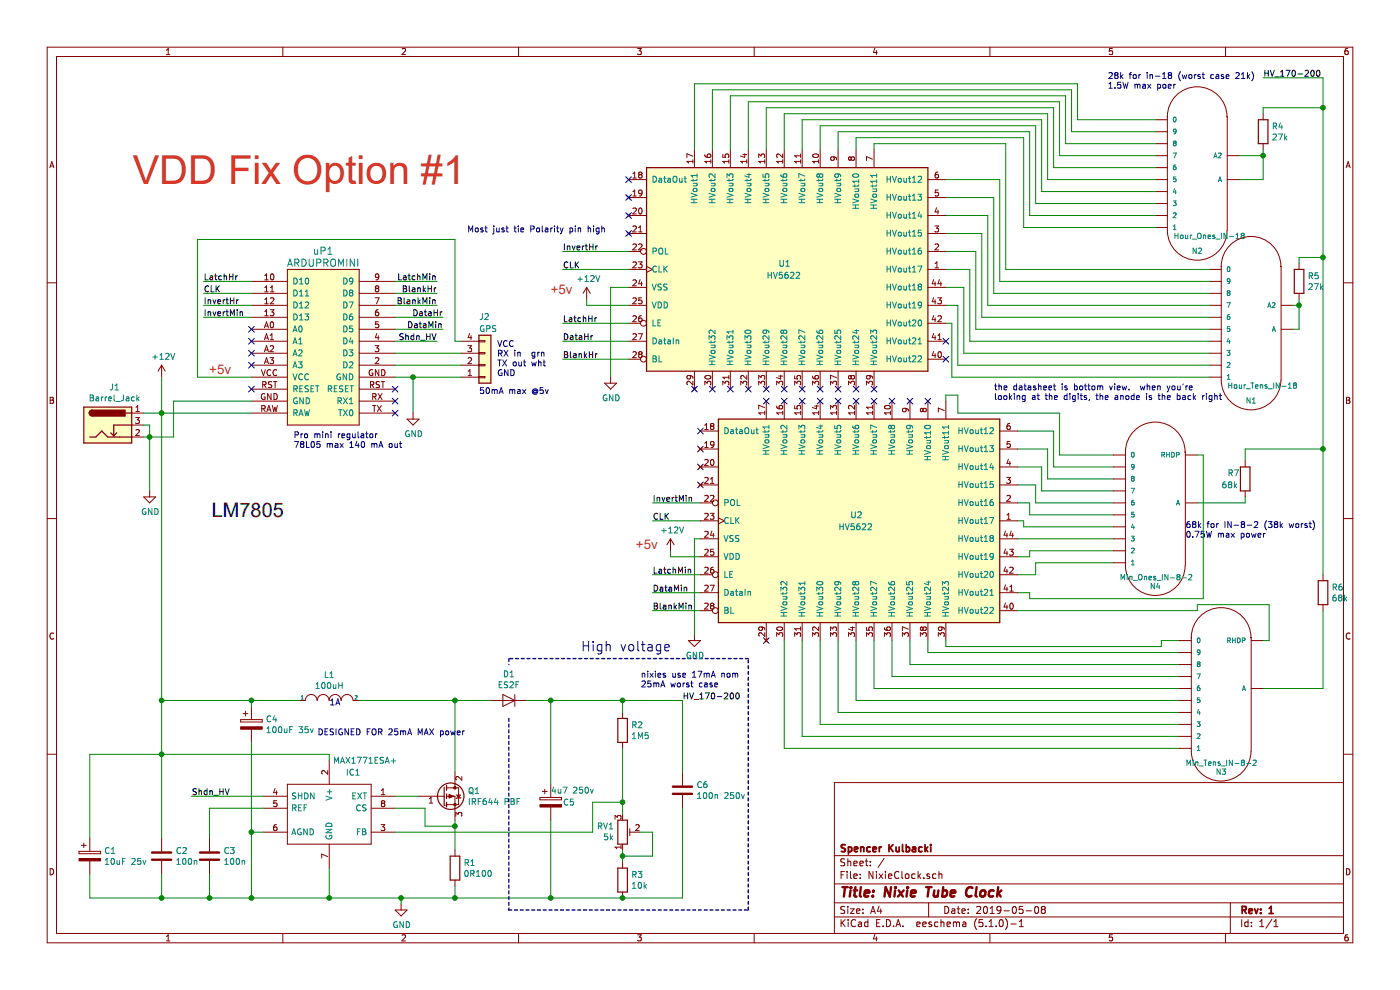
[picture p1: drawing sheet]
EESchema Schematic File Version 4
LIBS:NixieClock-cache
EELAYER 29 0
EELAYER END
$Descr A4 11693 8268
encoding utf-8
Sheet 1 1
Title "Nixie Tube Clock"
Date "2019-05-08"
Rev "1"
Comp "Spencer Kulbacki"
Comment1 ""
Comment2 ""
Comment3 ""
Comment4 ""
$EndDescr
$Comp
L MAX1771ESA+:MAX1771ESA+ IC1
U 1 1
P 2200 6650
F 0 "IC1" H 2950 6850 50  0000 C CNN
F 1 "MAX1771ESA+" H 3050 6950 50  0000 C CNN
F 2 "MAX1771ESA+:SOIC127P600X175-8N" H 3150 6750 50  0001 L CNN
F 3 "" H 3150 6650 50  0001 L CNN
F 4 "High-Efficiency Step-Up DC-DC Controller" H 3150 6550 50  0001 L CNN "Description"
F 5 "1.75" H 3150 6450 50  0001 L CNN "Height"
F 6 "Maxim Integrated" H 3150 6350 50  0001 L CNN "Manufacturer_Name"
F 7 "MAX1771ESA+" H 3150 6250 50  0001 L CNN "Manufacturer_Part_Number"
F 8 "7328800P" H 3150 6150 50  0001 L CNN "RS Part Number"
F 9 "http://uk.rs-online.com/web/p/products/7328800P" H 3150 6050 50  0001 L CNN "RS Price/Stock"
F 10 "MAX1771ESA+" H 3150 5950 50  0001 L CNN "Arrow Part Number"
F 11 "http://uk.rs-online.com/web/p/products/7328800P" H 3150 5850 50  0001 L CNN "Arrow Price/Stock"
	1    2200 6650
	1    0    0    -1  
$EndComp
$Comp
L pspice:INDUCTOR L1
U 1 1
P 2750 5850
F 0 "L1" H 2750 6065 50  0000 C CNN
F 1 "100uH" H 2750 5974 50  0000 C CNN
F 2 "Inductors_THT:L_Axial_L26.0mm_D9.0mm_P5.08mm_Vertical_Fastron_77A" H 2750 5850 50  0001 C CNN
F 3 "~" H 2750 5850 50  0001 C CNN
	1    2750 5850
	1    0    0    -1  
$EndComp
$Comp
L Device:CP C4
U 1 1
P 2100 6050
F 0 "C4" H 2218 6096 50  0000 L CNN
F 1 "100uF 35v" H 2218 6005 50  0000 L CNN
F 2 "Capacitors_THT:CP_Radial_Tantal_D9.0mm_P5.00mm" H 2138 5900 50  0001 C CNN
F 3 "~" H 2100 6050 50  0001 C CNN
	1    2100 6050
	1    0    0    -1  
$EndComp
$Comp
L Device:CP C1
U 1 1
P 750 7150
F 0 "C1" H 868 7196 50  0000 L CNN
F 1 "10uF 25v" H 868 7105 50  0000 L CNN
F 2 "Capacitors_THT:CP_Radial_Tantal_D5.5mm_P2.50mm" H 788 7000 50  0001 C CNN
F 3 "~" H 750 7150 50  0001 C CNN
	1    750  7150
	1    0    0    -1  
$EndComp
$Comp
L Device:C C2
U 1 1
P 1350 7150
F 0 "C2" H 1465 7196 50  0000 L CNN
F 1 "100n" H 1465 7105 50  0000 L CNN
F 2 "Capacitors_THT:C_Disc_D5.0mm_W2.5mm_P2.50mm" H 1388 7000 50  0001 C CNN
F 3 "~" H 1350 7150 50  0001 C CNN
	1    1350 7150
	1    0    0    -1  
$EndComp
$Comp
L Device:C C3
U 1 1
P 1750 7150
F 0 "C3" H 1865 7196 50  0000 L CNN
F 1 "100n" H 1865 7105 50  0000 L CNN
F 2 "Capacitors_THT:C_Disc_D5.0mm_W2.5mm_P2.50mm" H 1788 7000 50  0001 C CNN
F 3 "~" H 1750 7150 50  0001 C CNN
	1    1750 7150
	1    0    0    -1  
$EndComp
$Comp
L Device:Q_PMOS_GDS Q1
U 1 1
P 3700 6650
F 0 "Q1" H 3906 6696 50  0000 L CNN
F 1 "IRF644 PBF" H 3906 6605 50  0000 L CNN
F 2 "TO_SOT_Packages_THT:TO-220-3_Vertical" H 3900 6750 50  0001 C CNN
F 3 "~" H 3700 6650 50  0001 C CNN
	1    3700 6650
	1    0    0    -1  
$EndComp
$Comp
L power:GND #PWR0101
U 1 1
P 3350 7550
F 0 "#PWR0101" H 3350 7300 50  0001 C CNN
F 1 "GND" H 3355 7377 50  0000 C CNN
F 2 "" H 3350 7550 50  0001 C CNN
F 3 "" H 3350 7550 50  0001 C CNN
	1    3350 7550
	1    0    0    -1  
$EndComp
$Comp
L Device:R R1
U 1 1
P 3800 7250
F 0 "R1" H 3870 7296 50  0000 L CNN
F 1 "0R100" H 3870 7205 50  0000 L CNN
F 2 "Resistors_SMD:R_2010" V 3730 7250 50  0001 C CNN
F 3 "~" H 3800 7250 50  0001 C CNN
	1    3800 7250
	1    0    0    -1  
$EndComp
$Comp
L Device:D D1
U 1 1
P 4250 5850
F 0 "D1" H 4250 5634 50  0000 C CNN
F 1 "ES2F" H 4250 5725 50  0000 C CNN
F 2 "Diodes_SMD:D_SMB" H 4250 5850 50  0001 C CNN
F 3 "~" H 4250 5850 50  0001 C CNN
	1    4250 5850
	-1   0    0    1   
$EndComp
$Comp
L Device:CP C5
U 1 1
P 4600 6700
F 0 "C5" H 4700 6700 50  0000 L CNN
F 1 "4u7 250v" H 4600 6800 50  0000 L CNN
F 2 "Capacitors_THT:CP_Radial_D8.0mm_P3.50mm" H 4638 6550 50  0001 C CNN
F 3 "~" H 4600 6700 50  0001 C CNN
	1    4600 6700
	1    0    0    -1  
$EndComp
$Comp
L Device:C C6
U 1 1
P 5700 6600
F 0 "C6" H 5815 6646 50  0000 L CNN
F 1 "100n 250v" H 5815 6555 50  0000 L CNN
F 2 "Capacitors_THT:C_Rect_L10.3mm_W5.7mm_P7.50mm_MKS4" H 5738 6450 50  0001 C CNN
F 3 "~" H 5700 6600 50  0001 C CNN
	1    5700 6600
	1    0    0    -1  
$EndComp
$Comp
L Device:R R3
U 1 1
P 5200 7350
F 0 "R3" H 5270 7396 50  0000 L CNN
F 1 "10k" H 5270 7305 50  0000 L CNN
F 2 "Resistors_THT:R_Axial_DIN0204_L3.6mm_D1.6mm_P1.90mm_Vertical" V 5130 7350 50  0001 C CNN
F 3 "~" H 5200 7350 50  0001 C CNN
	1    5200 7350
	1    0    0    -1  
$EndComp
$Comp
L Device:R R2
U 1 1
P 5200 6100
F 0 "R2" H 5270 6146 50  0000 L CNN
F 1 "1M5" H 5270 6055 50  0000 L CNN
F 2 "Resistors_THT:R_Axial_DIN0414_L11.9mm_D4.5mm_P5.08mm_Vertical" V 5130 6100 50  0001 C CNN
F 3 "~" H 5200 6100 50  0001 C CNN
	1    5200 6100
	1    0    0    -1  
$EndComp
$Comp
L Device:R_POT_TRIM RV1
U 1 1
P 5200 6950
F 0 "RV1" H 5130 6904 50  0000 R CNN
F 1 "5k" H 5130 6995 50  0000 R CNN
F 2 "Potentiometers:Potentiometer_Trimmer_Bourns_PV36W" H 5200 6950 50  0001 C CNN
F 3 "~" H 5200 6950 50  0001 C CNN
	1    5200 6950
	1    0    0    1   
$EndComp
Wire Wire Line
	2500 5850 2100 5850
Wire Wire Line
	2100 5900 2100 5850
Connection ~ 2100 5850
Wire Wire Line
	4100 5850 3800 5850
Wire Wire Line
	3350 7550 3350 7500
Wire Wire Line
	3350 7500 2750 7500
Wire Wire Line
	750  7500 750  7300
Wire Wire Line
	2100 6200 2100 6950
Connection ~ 2100 7500
Wire Wire Line
	2100 7500 1750 7500
Wire Wire Line
	2200 6950 2100 6950
Connection ~ 2100 6950
Wire Wire Line
	2100 6950 2100 7500
Wire Wire Line
	2200 6750 1750 6750
Wire Wire Line
	1750 6750 1750 7000
Wire Wire Line
	1750 7300 1750 7500
Connection ~ 1750 7500
Wire Wire Line
	1750 7500 1350 7500
Wire Wire Line
	2750 6350 2750 6300
Wire Wire Line
	2750 6300 1350 6300
Wire Wire Line
	750  7000 750  6300
Wire Wire Line
	1350 7000 1350 6300
Wire Wire Line
	1350 7300 1350 7500
Connection ~ 1350 7500
Wire Wire Line
	1350 7500 750  7500
Wire Wire Line
	3500 6650 3300 6650
Wire Wire Line
	3300 6750 3550 6750
Wire Wire Line
	3800 6850 3800 6900
Wire Wire Line
	3800 6900 3550 6900
Wire Wire Line
	3550 6900 3550 6750
Wire Wire Line
	3800 6900 3800 7100
Connection ~ 3800 6900
Wire Wire Line
	3800 7400 3800 7500
Wire Wire Line
	3800 7500 3350 7500
Connection ~ 3350 7500
Wire Wire Line
	3800 6450 3800 5850
Connection ~ 3800 5850
Wire Wire Line
	3800 5850 3000 5850
Wire Wire Line
	4400 5850 4600 5850
Wire Wire Line
	4600 5850 4600 6550
Wire Wire Line
	4600 6850 4600 7500
Wire Wire Line
	4600 7500 3800 7500
Connection ~ 3800 7500
Wire Wire Line
	5200 7200 5200 7150
Wire Wire Line
	5350 6950 5450 6950
Wire Wire Line
	5450 6950 5450 7150
Wire Wire Line
	5450 7150 5200 7150
Connection ~ 5200 7150
Wire Wire Line
	5200 7150 5200 7100
Wire Wire Line
	5200 7500 4600 7500
Connection ~ 4600 7500
Wire Wire Line
	5200 7500 5700 7500
Wire Wire Line
	5700 7500 5700 6750
Connection ~ 5200 7500
Wire Wire Line
	5200 6800 5200 6700
Wire Wire Line
	3300 6950 4950 6950
Wire Wire Line
	4950 6950 4950 6700
Wire Wire Line
	4950 6700 5200 6700
Connection ~ 5200 6700
Wire Wire Line
	5200 6700 5200 6250
Wire Wire Line
	5200 5950 5200 5850
Wire Wire Line
	5200 5850 4600 5850
Connection ~ 4600 5850
Wire Wire Line
	5200 5850 5700 5850
Wire Wire Line
	5700 5850 5700 6450
Connection ~ 5200 5850
Wire Notes Line width 12
	4250 6000 4250 7600
Wire Notes Line width 12
	4250 7600 6250 7600
Wire Notes Line width 12
	6250 7600 6250 5500
Wire Notes Line width 12
	4250 5500 4250 5550
Wire Notes Line width 12
	6250 5500 4250 5500
Text Label 5700 5850 0    50   ~ 0
HV_170-200
Text Notes 4850 5450 0    79   ~ 0
High voltage
Connection ~ 1350 6300
Wire Wire Line
	2100 5850 1350 5850
Wire Wire Line
	750  6300 1350 6300
Connection ~ 1350 5850
Wire Wire Line
	1350 6300 1350 5850
Text Notes 4150 3150 0    50   ~ 0
VCC\nRX in  grn\nTX out wht\nGND
Text Notes 4000 3300 0    50   ~ 0
50mA max @5v
Wire Wire Line
	2200 6650 1600 6650
$Comp
L power:GND #PWR0102
U 1 1
P 3450 3450
F 0 "#PWR0102" H 3450 3200 50  0001 C CNN
F 1 "GND" H 3455 3277 50  0000 C CNN
F 2 "" H 3450 3450 50  0001 C CNN
F 3 "" H 3450 3450 50  0001 C CNN
	1    3450 3450
	1    0    0    -1  
$EndComp
Text Notes 2750 5900 0    50   ~ 0
1A\n
Text Notes 2650 6150 0    50   ~ 0
DESIGNED FOR 25mA MAX power
Wire Wire Line
	2750 7250 2750 7500
Connection ~ 2750 7500
Wire Wire Line
	2750 7500 2100 7500
Text Notes 5350 5750 0    50   ~ 0
nixies use 17mA nom\n25mA worst case
$Comp
L NixieClock-rescue:ARDUPROMINI-ArduProMiniTKB uP1
U 1 1
P 3300 3450
F 0 "uP1" H 3900 2100 60  0000 C CNN
F 1 "ARDUPROMINI" H 3900 2200 60  0000 C CNN
F 2 "NixieClock:pro_mini" H 2700 3350 60  0001 C CNN
F 3 "" H 2700 3350 60  0000 C CNN
	1    3300 3450
	-1   0    0    1   
$EndComp
Wire Wire Line
	2100 3350 1450 3350
Connection ~ 1350 3450
Wire Wire Line
	1350 3450 1350 5850
$Comp
L Connector_Generic:Conn_01x04 J2
U 1 1
P 4050 3050
F 0 "J2" H 4000 2650 50  0000 L CNN
F 1 "GPS" H 4000 2750 50  0000 L CNN
F 2 "NixieClock:GPS_BN180" H 4050 3050 50  0001 C CNN
F 3 "~" H 4050 3050 50  0001 C CNN
	1    4050 3050
	1    0    0    1   
$EndComp
Wire Wire Line
	3850 2850 3800 2850
Wire Wire Line
	3800 2850 3800 2000
Wire Wire Line
	3800 2000 1650 2000
Wire Wire Line
	1650 2000 1650 3150
Wire Wire Line
	1650 3150 2100 3150
Wire Wire Line
	3850 3150 3450 3150
Connection ~ 3450 3150
Wire Wire Line
	3450 3150 3300 3150
Wire Wire Line
	3450 3450 3450 3150
Wire Wire Line
	3850 3050 3300 3050
Wire Wire Line
	3850 2950 3300 2950
$Comp
L Connector:Barrel_Jack_Switch J1
U 1 1
P 900 3550
F 0 "J1" H 957 3867 50  0000 C CNN
F 1 "Barrel_Jack" H 957 3776 50  0000 C CNN
F 2 "Connectors:BARREL_JACK" H 950 3510 50  0001 C CNN
F 3 "~" H 950 3510 50  0001 C CNN
	1    900  3550
	1    0    0    -1  
$EndComp
Wire Wire Line
	1250 3650 1250 4100
$Comp
L power:GND #PWR0103
U 1 1
P 1250 4100
F 0 "#PWR0103" H 1250 3850 50  0001 C CNN
F 1 "GND" H 1255 3927 50  0000 C CNN
F 2 "" H 1250 4100 50  0001 C CNN
F 3 "" H 1250 4100 50  0001 C CNN
	1    1250 4100
	1    0    0    -1  
$EndComp
Wire Wire Line
	1200 3450 1350 3450
Text Label 3650 2850 2    50   ~ 0
Shdn_HV
$Comp
L nixies-us:HV5622 U1
U 1 1
P 6500 2250
F 0 "U1" V 6450 2250 50  0000 L CNN
F 1 "HV5622" V 6550 2150 50  0000 L CNN
F 2 "NixieClock:PLCC-44_THT-Socket" H 5750 2200 50  0001 L CIN
F 3 "https://www.microsemi.com/document-portal/doc_download/130666-act-1-series-fpgas-datasheet" H 6500 2250 50  0001 C CNN
	1    6500 2250
	0    1    1    0   
$EndComp
$Comp
L nixies-us:IN-18 N2
U 1 1
P 10050 1400
F 0 "N2" H 10000 2100 45  0000 C CNN
F 1 "Hour_Ones_IN-18" H 9800 1950 45  0000 L BNN
F 2 "nixies-us:nixies-us-IN-18-DSUB" H 10080 1550 20  0001 C CNN
F 3 "" H 10050 1400 50  0001 C CNN
	1    10050 1400
	1    0    0    1   
$EndComp
$Comp
L nixies-us:IN-18 N1
U 1 1
P 10500 2650
F 0 "N1" H 10450 3350 45  0000 C CNN
F 1 "Hour_Tens_IN-18" H 10250 3200 45  0000 L BNN
F 2 "nixies-us:nixies-us-IN-18-DSUB" H 10530 2800 20  0001 C CNN
F 3 "" H 10500 2650 50  0001 C CNN
	1    10500 2650
	1    0    0    1   
$EndComp
Text Notes 8300 3350 0    50   ~ 0
the datasheet is bottom view.  when you're \nlooking at the digits, the anode is the back right
$Comp
L Device:R R4
U 1 1
P 10550 1100
F 0 "R4" H 10620 1146 50  0000 L CNN
F 1 "27k" H 10620 1055 50  0000 L CNN
F 2 "Resistors_THT:R_Axial_DIN0414_L11.9mm_D4.5mm_P5.08mm_Vertical" V 10480 1100 50  0001 C CNN
F 3 "~" H 10550 1100 50  0001 C CNN
	1    10550 1100
	1    0    0    -1  
$EndComp
Text Notes 9250 750  0    50   ~ 0
28k for in-18 (worst case 21k)\n1.5W max poer
$Comp
L Device:R R5
U 1 1
P 10850 2350
F 0 "R5" H 10920 2396 50  0000 L CNN
F 1 "27k" H 10920 2305 50  0000 L CNN
F 2 "Resistors_THT:R_Axial_DIN0414_L11.9mm_D4.5mm_P5.08mm_Vertical" V 10780 2350 50  0001 C CNN
F 3 "~" H 10850 2350 50  0001 C CNN
	1    10850 2350
	1    0    0    -1  
$EndComp
$Comp
L Device:R R6
U 1 1
P 11050 4950
F 0 "R6" H 11120 4996 50  0000 L CNN
F 1 "68k" H 11120 4905 50  0000 L CNN
F 2 "Resistors_THT:R_Axial_DIN0309_L9.0mm_D3.2mm_P2.54mm_Vertical" V 10980 4950 50  0001 C CNN
F 3 "~" H 11050 4950 50  0001 C CNN
	1    11050 4950
	1    0    0    -1  
$EndComp
Text Label 10550 650  0    50   ~ 0
HV_170-200
Wire Wire Line
	10850 2200 10850 2150
Wire Wire Line
	10550 900  10550 950 
Wire Wire Line
	10850 2150 11050 2150
Wire Wire Line
	11050 2150 11050 3750
Wire Wire Line
	11050 2150 11050 900 
Connection ~ 11050 2150
Wire Wire Line
	10550 900  11050 900 
Connection ~ 11050 900 
Wire Wire Line
	11050 900  11050 650 
Wire Wire Line
	11050 650  10550 650 
Wire Wire Line
	7300 1250 7300 1200
Wire Wire Line
	9650 1900 8550 1900
Wire Wire Line
	8550 1900 8550 1150
Wire Wire Line
	8550 1150 7150 1150
Wire Wire Line
	7150 1150 7150 1250
Wire Wire Line
	7000 1250 7000 1100
Wire Wire Line
	7000 1100 8600 1100
Wire Wire Line
	8600 1100 8600 1800
Wire Wire Line
	8600 1800 9650 1800
Wire Wire Line
	9650 1700 8650 1700
Wire Wire Line
	8650 1700 8650 1050
Wire Wire Line
	8650 1050 6850 1050
Wire Wire Line
	6850 1050 6850 1250
Wire Wire Line
	6700 1250 6700 1000
Wire Wire Line
	6700 1000 8700 1000
Wire Wire Line
	8700 1000 8700 1600
Wire Wire Line
	8700 1600 9650 1600
Wire Wire Line
	9650 1500 8750 1500
Wire Wire Line
	8750 1500 8750 950 
Wire Wire Line
	8750 950  6550 950 
Wire Wire Line
	6550 950  6550 1250
Wire Wire Line
	6400 1250 6400 900 
Wire Wire Line
	6400 900  8800 900 
Wire Wire Line
	8800 900  8800 1400
Wire Wire Line
	8800 1400 9650 1400
Wire Wire Line
	9650 1300 8850 1300
Wire Wire Line
	8850 850  6250 850 
Wire Wire Line
	6250 850  6250 1250
Wire Wire Line
	8850 850  8850 1300
Wire Wire Line
	6100 1250 6100 800 
Wire Wire Line
	6100 800  8900 800 
Wire Wire Line
	8900 800  8900 1200
Wire Wire Line
	8900 1200 9650 1200
Wire Wire Line
	8950 1100 8950 750 
Wire Wire Line
	8950 750  5950 750 
Wire Wire Line
	5950 750  5950 1250
Wire Wire Line
	8950 1100 9650 1100
Wire Wire Line
	9650 1000 9000 1000
Wire Wire Line
	9000 1000 9000 700 
Wire Wire Line
	9000 700  5800 700 
Wire Wire Line
	5800 700  5800 1250
Wire Wire Line
	10100 2250 8400 2250
Wire Wire Line
	8400 2250 8400 1200
Wire Wire Line
	7300 1200 8400 1200
Wire Wire Line
	7900 1500 8350 1500
Wire Wire Line
	8350 1500 8350 2350
Wire Wire Line
	8350 2350 10100 2350
Wire Wire Line
	10100 2450 8300 2450
Wire Wire Line
	8300 2450 8300 1650
Wire Wire Line
	8300 1650 7900 1650
Wire Wire Line
	7900 1800 8250 1800
Wire Wire Line
	8250 1800 8250 2550
Wire Wire Line
	8250 2550 10100 2550
Wire Wire Line
	10100 2650 8200 2650
Wire Wire Line
	8200 2650 8200 1950
Wire Wire Line
	8200 1950 7900 1950
Wire Wire Line
	7900 2100 8150 2100
Wire Wire Line
	8150 2100 8150 2750
Wire Wire Line
	8150 2750 10100 2750
Wire Wire Line
	10100 2850 8100 2850
Wire Wire Line
	8100 2850 8100 2250
Wire Wire Line
	8100 2250 7900 2250
Wire Wire Line
	7900 2400 8050 2400
Wire Wire Line
	8050 2400 8050 2950
Wire Wire Line
	8050 2950 10100 2950
Wire Wire Line
	8000 3050 8000 2550
Wire Wire Line
	8000 2550 7900 2550
Wire Wire Line
	7900 2700 7950 2700
Wire Wire Line
	7950 2700 7950 3150
Wire Wire Line
	7950 3150 10100 3150
NoConn ~ 7900 2850
NoConn ~ 7900 3000
NoConn ~ 7300 3250
NoConn ~ 7150 3250
NoConn ~ 7000 3250
NoConn ~ 6850 3250
NoConn ~ 6700 3250
NoConn ~ 6550 3250
NoConn ~ 6400 3250
NoConn ~ 6250 3250
NoConn ~ 6100 3250
NoConn ~ 5950 3250
NoConn ~ 5800 3250
NoConn ~ 5250 1650
NoConn ~ 5250 1800
NoConn ~ 5250 1950
Wire Wire Line
	5250 2400 5100 2400
Wire Wire Line
	5100 2400 5100 3150
$Comp
L power:GND #PWR0104
U 1 1
P 5100 3150
F 0 "#PWR0104" H 5100 2900 50  0001 C CNN
F 1 "GND" H 5105 2977 50  0000 C CNN
F 2 "" H 5100 3150 50  0001 C CNN
F 3 "" H 5100 3150 50  0001 C CNN
	1    5100 3150
	1    0    0    -1  
$EndComp
Wire Wire Line
	1450 3350 1450 3650
Wire Wire Line
	1450 3650 1250 3650
Connection ~ 1250 3650
Wire Wire Line
	1250 3650 1200 3650
Text Label 4700 2250 0    50   ~ 0
CLK
Wire Wire Line
	4700 2250 5250 2250
Text Label 3650 2550 2    50   ~ 0
BlankMin
Wire Wire Line
	3300 2850 3650 2850
Wire Wire Line
	3300 2350 3650 2350
Text Label 1600 6650 0    50   ~ 0
Shdn_HV
$Comp
L power:+12V #PWR0106
U 1 1
P 1350 3150
F 0 "#PWR0106" H 1350 3000 50  0001 C CNN
F 1 "+12V" H 1365 3323 50  0000 C CNN
F 2 "" H 1350 3150 50  0001 C CNN
F 3 "" H 1350 3150 50  0001 C CNN
	1    1350 3150
	1    0    0    -1  
$EndComp
Wire Wire Line
	1350 3450 1350 3150
$Comp
L power:+12V #PWR0107
U 1 1
P 4900 2500
F 0 "#PWR0107" H 4900 2350 50  0001 C CNN
F 1 "+12V" H 4915 2673 50  0000 C CNN
F 2 "" H 4900 2500 50  0001 C CNN
F 3 "" H 4900 2500 50  0001 C CNN
	1    4900 2500
	1    0    0    -1  
$EndComp
Wire Wire Line
	4900 2500 4900 2550
Wire Wire Line
	4900 2550 5250 2550
Text Label 3700 2750 2    50   ~ 0
DataMin
Wire Wire Line
	3300 2750 3700 2750
Wire Wire Line
	3300 2650 3700 2650
Wire Wire Line
	3300 2550 3650 2550
Wire Wire Line
	3300 2450 3650 2450
Text Label 4700 2850 0    50   ~ 0
DataHr
Text Label 3700 2650 2    50   ~ 0
DataHr
Wire Wire Line
	4700 2850 5250 2850
Wire Wire Line
	5250 3000 4700 3000
Wire Wire Line
	5250 2700 4700 2700
Text Label 1700 2450 0    50   ~ 0
CLK
Wire Wire Line
	1700 2450 2100 2450
Wire Wire Line
	4700 2100 5250 2100
Text Label 1700 2550 0    50   ~ 0
InvertHr
Wire Wire Line
	1700 2550 2100 2550
Wire Wire Line
	2100 2650 1700 2650
Text Label 3650 2350 2    50   ~ 0
LatchMin
Text Label 1700 2350 0    50   ~ 0
LatchHr
Text Label 4700 3000 0    50   ~ 0
BlankHr
Text Label 3650 2450 2    50   ~ 0
BlankHr
Wire Wire Line
	1700 2350 2100 2350
Text Label 4700 2700 0    50   ~ 0
LatchHr
Text Label 1700 2650 0    50   ~ 0
InvertMin
Text Label 4700 2100 0    50   ~ 0
InvertHr
NoConn ~ 5250 1500
NoConn ~ 3300 3350
NoConn ~ 3300 3450
NoConn ~ 2100 3050
NoConn ~ 2100 2950
NoConn ~ 2100 2850
NoConn ~ 2100 2750
NoConn ~ 2100 3250
NoConn ~ 3300 3250
Wire Wire Line
	1200 3550 1250 3550
Wire Wire Line
	1250 3550 1250 3650
Text Notes 2450 3750 0    50   ~ 0
Pro mini regulator \n78L05 max 140 mA out
Wire Wire Line
	10100 3050 8000 3050
NoConn ~ 6400 5350
NoConn ~ 5850 4050
NoConn ~ 5850 3900
NoConn ~ 5850 3750
NoConn ~ 5850 3600
Wire Wire Line
	10400 4200 10000 4200
Text Label 5450 4800 0    50   ~ 0
LatchMin
Text Label 5450 4200 0    50   ~ 0
InvertMin
Text Label 5450 4950 0    50   ~ 0
DataMin
Wire Wire Line
	5850 4200 5450 4200
Wire Wire Line
	5850 4800 5450 4800
Wire Wire Line
	5850 4950 5450 4950
Wire Wire Line
	5600 4600 5600 4650
$Comp
L power:+12V #PWR0108
U 1 1
P 5600 4600
F 0 "#PWR0108" H 5600 4450 50  0001 C CNN
F 1 "+12V" H 5615 4773 50  0000 C CNN
F 2 "" H 5600 4600 50  0001 C CNN
F 3 "" H 5600 4600 50  0001 C CNN
	1    5600 4600
	1    0    0    -1  
$EndComp
Wire Wire Line
	5850 4350 5450 4350
Text Label 5450 4350 0    50   ~ 0
CLK
Text Label 5450 5100 0    50   ~ 0
BlankMin
Wire Wire Line
	5850 5100 5450 5100
Wire Wire Line
	5850 4650 5600 4650
$Comp
L power:GND #PWR0105
U 1 1
P 5800 5300
F 0 "#PWR0105" H 5800 5050 50  0001 C CNN
F 1 "GND" H 5805 5127 50  0000 C CNN
F 2 "" H 5800 5300 50  0001 C CNN
F 3 "" H 5800 5300 50  0001 C CNN
	1    5800 5300
	1    0    0    -1  
$EndComp
Wire Wire Line
	5800 4500 5800 5300
Wire Wire Line
	5850 4500 5800 4500
Wire Wire Line
	8600 4950 8500 4950
Wire Wire Line
	8600 5000 8600 4950
Wire Wire Line
	10050 5000 8600 5000
Wire Wire Line
	7900 3300 7900 3350
Wire Wire Line
	8000 3300 7900 3300
Wire Wire Line
	8000 3450 8000 3300
Wire Wire Line
	8850 3450 8000 3450
Wire Wire Line
	8850 3800 8850 3450
Wire Wire Line
	9300 3800 8850 3800
Wire Wire Line
	8800 3600 8500 3600
Wire Wire Line
	8800 3900 8800 3600
Wire Wire Line
	9300 3900 8800 3900
Wire Wire Line
	8750 3750 8500 3750
Wire Wire Line
	8750 4000 8750 3750
Wire Wire Line
	9300 4000 8750 4000
Wire Wire Line
	8700 4100 9300 4100
Wire Wire Line
	8700 3900 8700 4100
Wire Wire Line
	8500 3900 8700 3900
Wire Wire Line
	8650 4050 8500 4050
Wire Wire Line
	8650 4200 8650 4050
Wire Wire Line
	9300 4200 8650 4200
Wire Wire Line
	8600 4300 9300 4300
Wire Wire Line
	8600 4200 8600 4300
Wire Wire Line
	8500 4200 8600 4200
Wire Wire Line
	8550 4400 8550 4350
Wire Wire Line
	8550 4350 8500 4350
Wire Wire Line
	9300 4400 8550 4400
Wire Wire Line
	9300 4600 8600 4600
Wire Wire Line
	8600 4600 8600 4650
Wire Wire Line
	8650 4800 8650 4700
Wire Wire Line
	8650 4700 9300 4700
Wire Wire Line
	8500 4800 8650 4800
Wire Wire Line
	8600 4650 8500 4650
Wire Wire Line
	8500 4500 9300 4500
$Comp
L nixies-us:HV5622 U2
U 1 1
P 7100 4350
F 0 "U2" V 7050 4350 50  0000 L CNN
F 1 "HV5622" V 7150 4250 50  0000 L CNN
F 2 "NixieClock:PLCC-44_THT-Socket" H 6350 4300 50  0001 L CIN
F 3 "https://www.microsemi.com/document-portal/doc_download/130666-act-1-series-fpgas-datasheet" H 7100 4350 50  0001 C CNN
	1    7100 4350
	0    1    1    0   
$EndComp
Wire Wire Line
	10400 4150 10400 4200
$Comp
L Device:R R7
U 1 1
P 10400 4000
F 0 "R7" H 10250 4050 50  0000 L CNN
F 1 "68k" H 10200 3950 50  0000 L CNN
F 2 "Resistors_THT:R_Axial_DIN0309_L9.0mm_D3.2mm_P2.54mm_Vertical" V 10330 4000 50  0001 C CNN
F 3 "~" H 10400 4000 50  0001 C CNN
	1    10400 4000
	1    0    0    -1  
$EndComp
Text Notes 9900 4500 0    50   ~ 0
68k for IN-8-2 (38k worst)\n0.75W max power
$Comp
L nixies-us:IN-8-2 N4
U 1 1
P 9600 4200
F 0 "N4" H 9650 4900 45  0000 C CNN
F 1 "Min_Ones_IN-8-2" H 9350 4800 45  0000 L BNN
F 2 "nixies-us:nixies-us-IN-8-2" H 9630 4350 20  0001 C CNN
F 3 "" H 9600 4200 50  0001 C CNN
	1    9600 4200
	1    0    0    1   
$EndComp
Wire Wire Line
	10400 3850 10400 3750
Wire Wire Line
	10400 3750 11050 3750
Connection ~ 11050 3750
Wire Wire Line
	11050 3750 11050 4800
Wire Wire Line
	8500 5100 10000 5100
Wire Wire Line
	10000 5100 10000 5050
Wire Wire Line
	10000 5050 10600 5050
Wire Wire Line
	6550 5350 6550 6250
Wire Wire Line
	7900 5350 7900 5400
Wire Wire Line
	7900 5400 9700 5400
Wire Wire Line
	9700 5400 9700 5350
Wire Wire Line
	9700 5350 9850 5350
Wire Wire Line
	9850 5450 7750 5450
Wire Wire Line
	7750 5450 7750 5350
Wire Wire Line
	7600 5350 7600 5550
Wire Wire Line
	7600 5550 9850 5550
Wire Wire Line
	9850 5650 7450 5650
Wire Wire Line
	7450 5650 7450 5350
Wire Wire Line
	7300 5350 7300 5750
Wire Wire Line
	7300 5750 9850 5750
Wire Wire Line
	7150 5850 7150 5350
Wire Wire Line
	7000 5350 7000 5950
Wire Wire Line
	7000 5950 9850 5950
Wire Wire Line
	9850 6050 6850 6050
Wire Wire Line
	6850 6050 6850 5350
Wire Wire Line
	6700 5350 6700 6150
Wire Wire Line
	6700 6150 9850 6150
NoConn ~ 6400 3350
NoConn ~ 6550 3350
NoConn ~ 6700 3350
NoConn ~ 6850 3350
NoConn ~ 7000 3350
NoConn ~ 7150 3350
NoConn ~ 7300 3350
NoConn ~ 7450 3350
NoConn ~ 7600 3350
NoConn ~ 7750 3350
Wire Wire Line
	1350 3450 2100 3450
Wire Wire Line
	9850 5850 7150 5850
Wire Wire Line
	6550 6250 9850 6250
$Comp
L nixies-us:IN-8-2 N3
U 1 1
P 10150 5750
F 0 "N3" H 10200 6450 45  0000 C CNN
F 1 "Min_Tens_IN-8-2" H 9900 6350 45  0000 L BNN
F 2 "nixies-us:nixies-us-IN-8-2" H 10180 5900 20  0001 C CNN
F 3 "" H 10150 5750 50  0001 C CNN
	1    10150 5750
	1    0    0    1   
$EndComp
Wire Wire Line
	11050 5100 11050 5750
Wire Wire Line
	11050 5750 10550 5750
Wire Wire Line
	10550 5350 10600 5350
Wire Wire Line
	10600 5350 10600 5050
Wire Wire Line
	10000 3800 10050 3800
Wire Wire Line
	10050 3800 10050 5000
Wire Wire Line
	10800 2550 10850 2550
Wire Wire Line
	10850 2550 10850 2500
Wire Wire Line
	10800 2750 10850 2750
Wire Wire Line
	10850 2750 10850 2550
Connection ~ 10850 2550
Wire Wire Line
	10350 1500 10550 1500
Wire Wire Line
	10550 1500 10550 1300
Wire Wire Line
	10350 1300 10550 1300
Connection ~ 10550 1300
Wire Wire Line
	10550 1300 10550 1250
Text Notes 3900 1950 0    50   ~ 0
Most just tie Polarity pin high\n
$EndSCHEMATC
